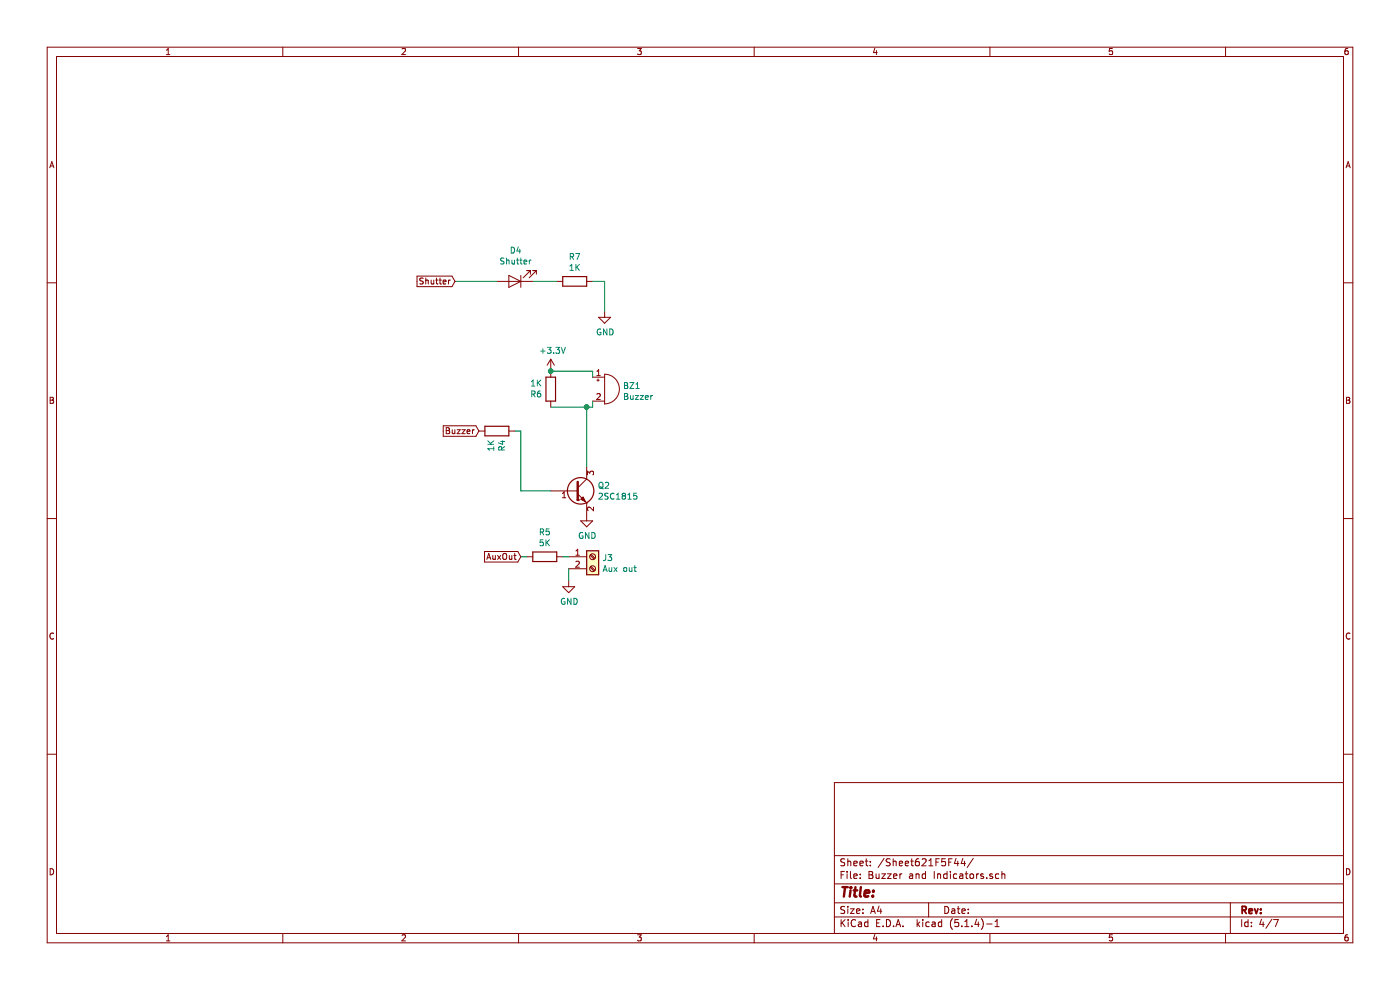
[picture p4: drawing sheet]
EESchema Schematic File Version 4
LIBS:CameraTriggerSensorNodeOnly-cache
EELAYER 30 0
EELAYER END
$Descr A4 11693 8268
encoding utf-8
Sheet 4 7
Title ""
Date ""
Rev ""
Comp ""
Comment1 ""
Comment2 ""
Comment3 ""
Comment4 ""
$EndDescr
Wire Wire Line
	4350 4650 4400 4650
Wire Wire Line
	4750 4750 4750 4850
Wire Wire Line
	4700 4650 4750 4650
$Comp
L power:GND #PWR?
U 1 1
P 4750 4850
AR Path="/621FA69B" Ref="#PWR?"  Part="1" 
AR Path="/621F5F45/621FA69B" Ref="#PWR016"  Part="1" 
F 0 "#PWR016" H 4750 4600 50  0001 C CNN
F 1 "GND" H 4755 4677 50  0000 C CNN
F 2 "" H 4750 4850 50  0001 C CNN
F 3 "" H 4750 4850 50  0001 C CNN
	1    4750 4850
	1    0    0    -1  
$EndComp
$Comp
L Device:R R?
U 1 1
P 4550 4650
AR Path="/621FA6A2" Ref="R?"  Part="1" 
AR Path="/621F5F45/621FA6A2" Ref="R5"  Part="1" 
F 0 "R5" V 4343 4650 50  0000 C CNN
F 1 "5K" V 4434 4650 50  0000 C CNN
F 2 "Resistor_SMD:R_0402_1005Metric" V 4480 4650 50  0001 C CNN
F 3 "~" H 4550 4650 50  0001 C CNN
F 4 "C25744" V 4550 4650 50  0001 C CNN "LCSC"
	1    4550 4650
	0    1    1    0   
$EndComp
Text GLabel 4350 4650 0    50   Input ~ 0
AuxOut
$Comp
L Device:Buzzer BZ?
U 1 1
P 5050 3250
AR Path="/621FA6A9" Ref="BZ?"  Part="1" 
AR Path="/621F5F45/621FA6A9" Ref="BZ1"  Part="1" 
F 0 "BZ1" H 5202 3279 50  0000 L CNN
F 1 "Buzzer" H 5202 3188 50  0000 L CNN
F 2 "Buzzer_Beeper:Buzzer_Murata_PKMCS0909E4000-R1" V 5025 3350 50  0001 C CNN
F 3 "https://www.mouser.com/ProductDetail/810-PS1240P02BT" V 5025 3350 50  0001 C CNN
F 4 "C255322" H 5050 3250 50  0001 C CNN "LCSC"
	1    5050 3250
	1    0    0    -1  
$EndComp
$Comp
L Connector:Screw_Terminal_01x02 J?
U 1 1
P 4950 4650
AR Path="/621FA6AF" Ref="J?"  Part="1" 
AR Path="/621F5F45/621FA6AF" Ref="J3"  Part="1" 
F 0 "J3" H 5030 4642 50  0000 L CNN
F 1 "Aux out" H 5030 4551 50  0000 L CNN
F 2 "TerminalBlock_Phoenix:TerminalBlock_Phoenix_PT-1,5-2-3.5-H_1x02_P3.50mm_Horizontal" H 4950 4650 50  0001 C CNN
F 3 "~https://www.te.com/commerce/DocumentDelivery/DDEController?Action=srchrtrv&DocNm=1308389_EUROSTYLE_TERMINAL_BLOCKS&DocType=CS&DocLang=English" H 4950 4650 50  0001 C CNN
	1    4950 4650
	1    0    0    -1  
$EndComp
$Comp
L power:+3.3V #PWR?
U 1 1
P 4600 3100
AR Path="/621FA6B5" Ref="#PWR?"  Part="1" 
AR Path="/621F5F45/621FA6B5" Ref="#PWR015"  Part="1" 
F 0 "#PWR015" H 4600 2950 50  0001 C CNN
F 1 "+3.3V" H 4615 3273 50  0000 C CNN
F 2 "" H 4600 3100 50  0001 C CNN
F 3 "" H 4600 3100 50  0001 C CNN
	1    4600 3100
	1    0    0    -1  
$EndComp
Wire Wire Line
	4600 3100 4950 3100
Wire Wire Line
	4950 3100 4950 3150
Wire Wire Line
	4950 3350 4950 3400
Wire Wire Line
	4950 3400 4900 3400
$Comp
L power:GND #PWR?
U 1 1
P 5050 2600
AR Path="/621FA6BF" Ref="#PWR?"  Part="1" 
AR Path="/621F5F45/621FA6BF" Ref="#PWR018"  Part="1" 
F 0 "#PWR018" H 5050 2350 50  0001 C CNN
F 1 "GND" H 5055 2427 50  0000 C CNN
F 2 "" H 5050 2600 50  0001 C CNN
F 3 "" H 5050 2600 50  0001 C CNN
	1    5050 2600
	1    0    0    -1  
$EndComp
$Comp
L Device:R R?
U 1 1
P 4150 3600
AR Path="/621FA6C6" Ref="R?"  Part="1" 
AR Path="/621F5F45/621FA6C6" Ref="R4"  Part="1" 
F 0 "R4" H 4220 3646 50  0000 L CNN
F 1 "1K" H 4220 3555 50  0000 L CNN
F 2 "Resistor_SMD:R_0603_1608Metric" V 4080 3600 50  0001 C CNN
F 3 "~" H 4150 3600 50  0001 C CNN
F 4 "C21190" H 4150 3600 50  0001 C CNN "LCSC"
	1    4150 3600
	0    1    1    0   
$EndComp
$Comp
L Device:R R?
U 1 1
P 4600 3250
AR Path="/621FA6CD" Ref="R?"  Part="1" 
AR Path="/621F5F45/621FA6CD" Ref="R6"  Part="1" 
F 0 "R6" H 4670 3296 50  0000 L CNN
F 1 "1K" H 4670 3205 50  0000 L CNN
F 2 "Resistor_SMD:R_0603_1608Metric" V 4530 3250 50  0001 C CNN
F 3 "~" H 4600 3250 50  0001 C CNN
F 4 "C21190" H 4600 3250 50  0001 C CNN "LCSC"
	1    4600 3250
	-1   0    0    1   
$EndComp
Connection ~ 4600 3100
Wire Wire Line
	4900 3400 4900 3900
Connection ~ 4900 3400
Wire Wire Line
	4900 3400 4600 3400
Wire Wire Line
	4300 3600 4350 3600
Wire Wire Line
	4350 3600 4350 4100
Wire Wire Line
	4350 4100 4600 4100
$Comp
L power:GND #PWR?
U 1 1
P 4900 4300
AR Path="/621FA6DA" Ref="#PWR?"  Part="1" 
AR Path="/621F5F45/621FA6DA" Ref="#PWR017"  Part="1" 
F 0 "#PWR017" H 4900 4050 50  0001 C CNN
F 1 "GND" H 4905 4127 50  0000 C CNN
F 2 "" H 4900 4300 50  0001 C CNN
F 3 "" H 4900 4300 50  0001 C CNN
	1    4900 4300
	1    0    0    -1  
$EndComp
$Comp
L Transistor_BJT:MMBT3904 Q?
U 1 1
P 4800 4100
AR Path="/621FA6E1" Ref="Q?"  Part="1" 
AR Path="/621F5F45/621FA6E1" Ref="Q2"  Part="1" 
F 0 "Q2" H 4991 4146 50  0000 L CNN
F 1 "2SC1815" H 4991 4055 50  0000 L CNN
F 2 "Package_TO_SOT_SMD:SOT-23" H 5000 4025 50  0001 L CIN
F 3 "https://www.fairchildsemi.com/datasheets/2N/2N3904.pdf" H 4800 4100 50  0001 L CNN
F 4 " C181171 " H 4800 4100 50  0001 C CNN "LCSC"
	1    4800 4100
	1    0    0    -1  
$EndComp
Text GLabel 4000 3600 0    50   Input ~ 0
Buzzer
$Comp
L Device:LED D4
U 1 1
P 4300 2350
F 0 "D4" H 4293 2095 50  0000 C CNN
F 1 "Shutter" H 4293 2186 50  0000 C CNN
F 2 "LED_SMD:LED_0603_1608Metric" H 4300 2350 50  0001 C CNN
F 3 "~" H 4300 2350 50  0001 C CNN
F 4 "C389521" H 4300 2350 50  0001 C CNN "LCSC"
	1    4300 2350
	-1   0    0    1   
$EndComp
$Comp
L Device:R R7
U 1 1
P 4800 2350
F 0 "R7" V 4593 2350 50  0000 C CNN
F 1 "1K" V 4684 2350 50  0000 C CNN
F 2 "Resistor_SMD:R_0603_1608Metric" V 4730 2350 50  0001 C CNN
F 3 "~" H 4800 2350 50  0001 C CNN
F 4 "C22843" V 4800 2350 50  0001 C CNN "LCSC"
	1    4800 2350
	0    1    1    0   
$EndComp
Wire Wire Line
	4450 2350 4650 2350
Wire Wire Line
	5050 2350 5050 2600
Wire Wire Line
	4950 2350 5050 2350
Wire Wire Line
	3800 2350 4150 2350
Text GLabel 3800 2350 0    50   Input ~ 0
Shutter
$EndSCHEMATC
